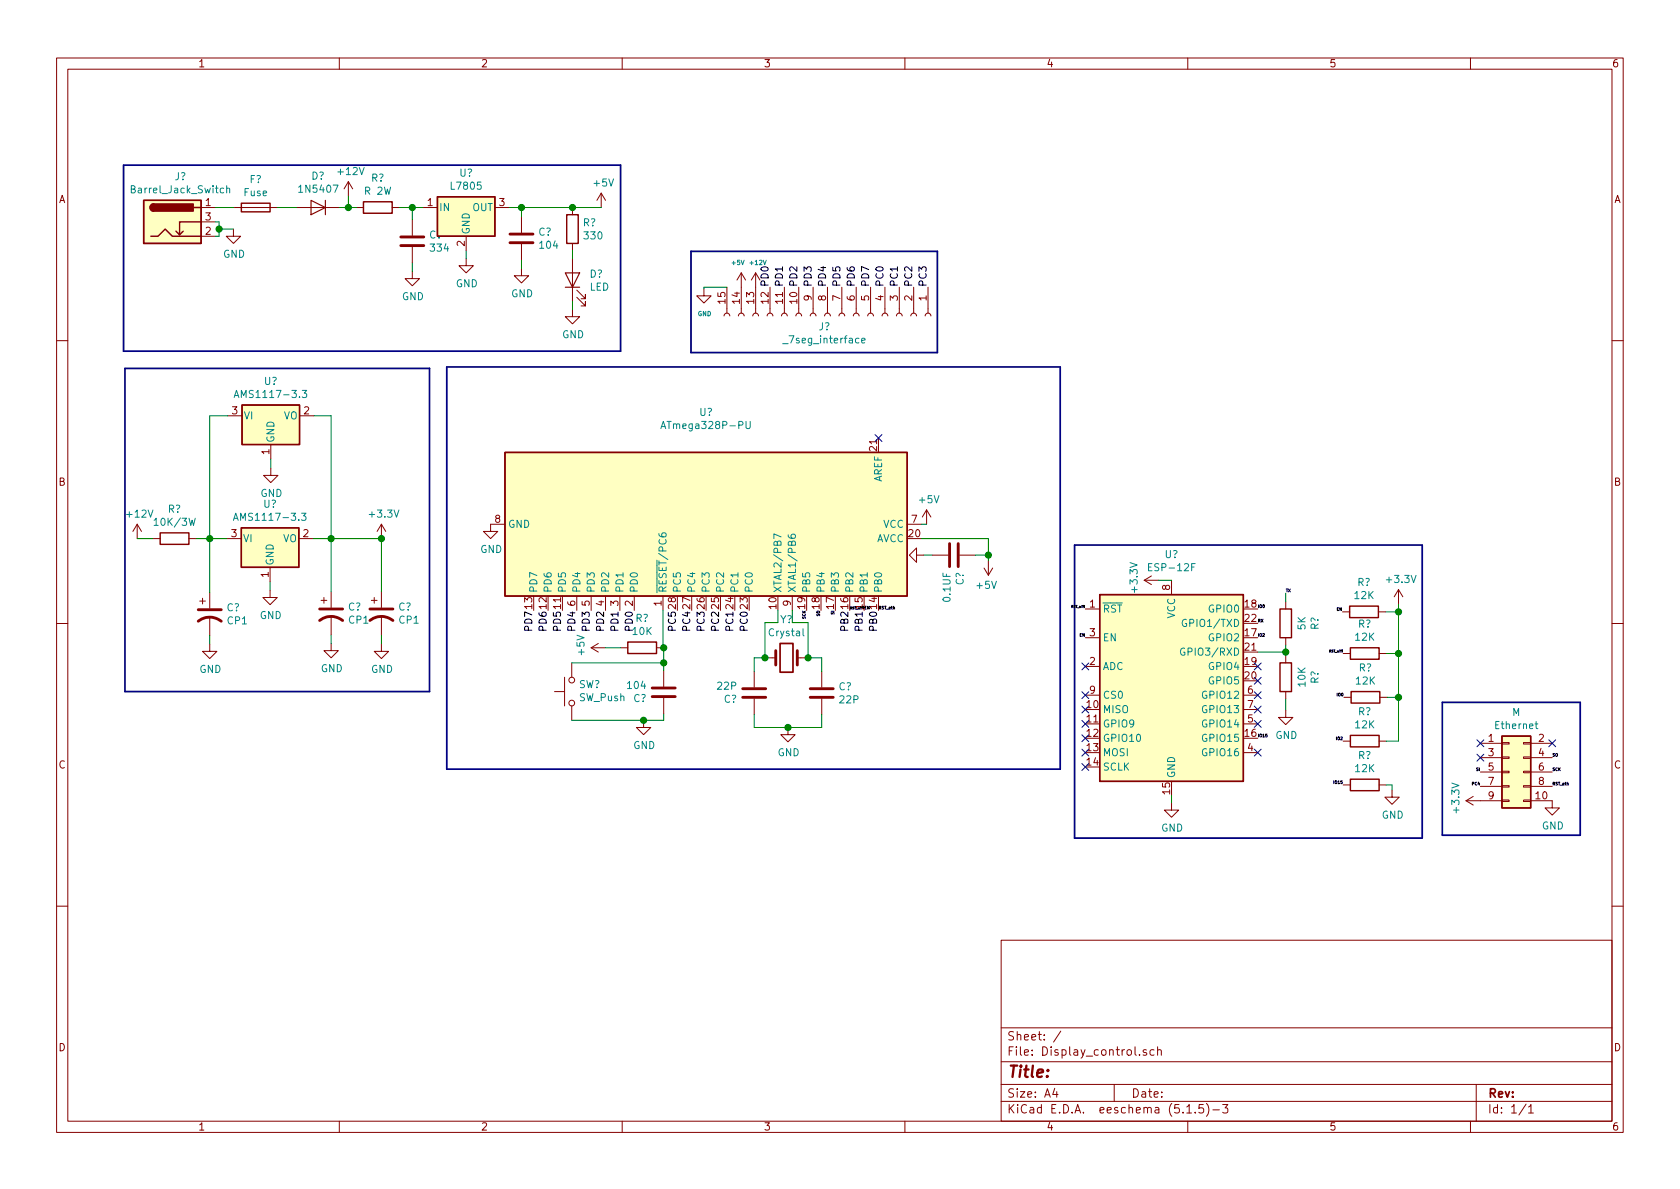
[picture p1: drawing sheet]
EESchema Schematic File Version 4
EELAYER 30 0
EELAYER END
$Descr A4 11693 8268
encoding utf-8
Sheet 1 1
Title ""
Date ""
Rev ""
Comp ""
Comment1 ""
Comment2 ""
Comment3 ""
Comment4 ""
$EndDescr
$Comp
L Connector:Barrel_Jack_Switch J?
U 1 1
P 1200 1535
F 0 "J?" H 1257 1852 50  0000 C CNN
F 1 "Barrel_Jack_Switch" H 1257 1761 50  0000 C CNN
F 2 "Connector_BarrelJack:BarrelJack_Horizontal" H 1250 1495 50  0001 C CNN
F 3 "~" H 1250 1495 50  0001 C CNN
	1    1200 1535
	1    0    0    -1  
$EndComp
$Comp
L Device:Fuse F?
U 1 1
P 1780 1435
F 0 "F?" V 1583 1435 50  0000 C CNN
F 1 "Fuse" V 1674 1435 50  0000 C CNN
F 2 "Fuse:Fuseholder_Cylinder-5x20mm_Schurter_0031_8201_Horizontal_Open" V 1710 1435 50  0001 C CNN
F 3 "~" H 1780 1435 50  0001 C CNN
	1    1780 1435
	0    1    1    0   
$EndComp
Wire Wire Line
	1500 1435 1630 1435
$Comp
L Diode:1N5407 D?
U 1 1
P 2215 1435
F 0 "D?" H 2215 1219 50  0000 C CNN
F 1 "1N5407" H 2215 1310 50  0000 C CNN
F 2 "Diode_THT:D_DO-201AD_P15.24mm_Horizontal" H 2215 1260 50  0001 C CNN
F 3 "http://www.vishay.com/docs/88516/1n5400.pdf" H 2215 1435 50  0001 C CNN
	1    2215 1435
	-1   0    0    1   
$EndComp
Wire Wire Line
	1930 1435 2065 1435
$Comp
L Device:R R?
U 1 1
P 2630 1435
F 0 "R?" V 2423 1435 50  0000 C CNN
F 1 "R 2W" V 2514 1435 50  0000 C CNN
F 2 "Resistor_THT:R_Axial_Power_L20.0mm_W6.4mm_P25.40mm" V 2560 1435 50  0001 C CNN
F 3 "~" H 2630 1435 50  0001 C CNN
	1    2630 1435
	0    1    1    0   
$EndComp
Wire Wire Line
	2365 1435 2425 1435
$Comp
L power:+12V #PWR?
U 1 1
P 2425 1355
F 0 "#PWR?" H 2425 1205 50  0001 C CNN
F 1 "+12V" H 2440 1528 50  0000 C CNN
F 2 "" H 2425 1355 50  0001 C CNN
F 3 "" H 2425 1355 50  0001 C CNN
	1    2425 1355
	1    0    0    -1  
$EndComp
Wire Wire Line
	2425 1355 2425 1435
Connection ~ 2425 1435
Wire Wire Line
	2425 1435 2480 1435
$Comp
L Device:C C?
U 1 1
P 2870 1670
F 0 "C?" H 2985 1716 50  0000 L CNN
F 1 "334" H 2985 1625 50  0000 L CNN
F 2 "Capacitor_THT:C_Disc_D7.0mm_W2.5mm_P5.00mm" H 2908 1520 50  0001 C CNN
F 3 "~" H 2870 1670 50  0001 C CNN
	1    2870 1670
	1    0    0    -1  
$EndComp
$Comp
L power:GND #PWR?
U 1 1
P 2870 1880
F 0 "#PWR?" H 2870 1630 50  0001 C CNN
F 1 "GND" H 2875 1707 50  0000 C CNN
F 2 "" H 2870 1880 50  0001 C CNN
F 3 "" H 2870 1880 50  0001 C CNN
	1    2870 1880
	1    0    0    -1  
$EndComp
Wire Wire Line
	2780 1435 2870 1435
Wire Wire Line
	2870 1520 2870 1435
Connection ~ 2870 1435
Wire Wire Line
	2870 1435 2945 1435
Wire Wire Line
	2870 1880 2870 1820
$Comp
L power:GND #PWR?
U 1 1
P 3245 1790
F 0 "#PWR?" H 3245 1540 50  0001 C CNN
F 1 "GND" H 3250 1617 50  0000 C CNN
F 2 "" H 3245 1790 50  0001 C CNN
F 3 "" H 3245 1790 50  0001 C CNN
	1    3245 1790
	1    0    0    -1  
$EndComp
Wire Wire Line
	3245 1790 3245 1735
$Comp
L power:GND #PWR?
U 1 1
P 3630 1860
F 0 "#PWR?" H 3630 1610 50  0001 C CNN
F 1 "GND" H 3635 1687 50  0000 C CNN
F 2 "" H 3630 1860 50  0001 C CNN
F 3 "" H 3630 1860 50  0001 C CNN
	1    3630 1860
	1    0    0    -1  
$EndComp
Wire Wire Line
	3630 1860 3630 1800
$Comp
L Device:C C?
U 1 1
P 3630 1650
F 0 "C?" H 3745 1696 50  0000 L CNN
F 1 "104" H 3745 1605 50  0000 L CNN
F 2 "Capacitor_THT:C_Disc_D7.0mm_W2.5mm_P5.00mm" H 3668 1500 50  0001 C CNN
F 3 "~" H 3630 1650 50  0001 C CNN
	1    3630 1650
	1    0    0    -1  
$EndComp
$Comp
L Regulator_Linear:L7805 U?
U 1 1
P 3245 1435
F 0 "U?" H 3245 1677 50  0000 C CNN
F 1 "L7805" H 3245 1586 50  0000 C CNN
F 2 "Package_TO_SOT_THT:TO-220-3_Vertical" H 3270 1285 50  0001 L CIN
F 3 "http://www.st.com/content/ccc/resource/technical/document/datasheet/41/4f/b3/b0/12/d4/47/88/CD00000444.pdf/files/CD00000444.pdf/jcr:content/translations/en.CD00000444.pdf" H 3245 1385 50  0001 C CNN
	1    3245 1435
	1    0    0    -1  
$EndComp
$Comp
L Device:LED D?
U 1 1
P 3985 1940
F 0 "D?" V 4024 1823 50  0000 R CNN
F 1 "LED" V 3933 1823 50  0000 R CNN
F 2 "LED_THT:LED_D5.0mm" H 3985 1940 50  0001 C CNN
F 3 "~" H 3985 1940 50  0001 C CNN
	1    3985 1940
	0    -1   -1   0   
$EndComp
$Comp
L power:GND #PWR?
U 1 1
P 3985 2145
F 0 "#PWR?" H 3985 1895 50  0001 C CNN
F 1 "GND" H 3990 1972 50  0000 C CNN
F 2 "" H 3985 2145 50  0001 C CNN
F 3 "" H 3985 2145 50  0001 C CNN
	1    3985 2145
	1    0    0    -1  
$EndComp
$Comp
L Device:R R?
U 1 1
P 3985 1585
F 0 "R?" H 4055 1631 50  0000 L CNN
F 1 "330" H 4055 1540 50  0000 L CNN
F 2 "Resistor_THT:R_Axial_DIN0207_L6.3mm_D2.5mm_P10.16mm_Horizontal" V 3915 1585 50  0001 C CNN
F 3 "~" H 3985 1585 50  0001 C CNN
	1    3985 1585
	1    0    0    -1  
$EndComp
Wire Wire Line
	3985 2145 3985 2090
Wire Wire Line
	3985 1790 3985 1735
Wire Wire Line
	3545 1435 3630 1435
Wire Wire Line
	3630 1435 3630 1500
Connection ~ 3630 1435
Wire Wire Line
	3630 1435 3985 1435
$Comp
L power:+5V #PWR?
U 1 1
P 4185 1435
F 0 "#PWR?" H 4185 1285 50  0001 C CNN
F 1 "+5V" H 4200 1608 50  0000 C CNN
F 2 "" H 4185 1435 50  0001 C CNN
F 3 "" H 4185 1435 50  0001 C CNN
	1    4185 1435
	1    0    0    -1  
$EndComp
Wire Wire Line
	4185 1435 3985 1435
Connection ~ 3985 1435
Wire Bus Line
	860  2435 4320 2435
Wire Bus Line
	4320 2435 4320 1140
Wire Bus Line
	4320 1140 860  1140
Wire Bus Line
	860  1140 860  2435
$Comp
L Regulator_Linear:AMS1117-3.3 U?
U 1 1
P 1885 2885
F 0 "U?" H 1885 3127 50  0000 C CNN
F 1 "AMS1117-3.3" H 1885 3036 50  0000 C CNN
F 2 "Package_TO_SOT_SMD:SOT-223-3_TabPin2" H 1885 3085 50  0001 C CNN
F 3 "http://www.advanced-monolithic.com/pdf/ds1117.pdf" H 1985 2635 50  0001 C CNN
	1    1885 2885
	1    0    0    -1  
$EndComp
$Comp
L Regulator_Linear:AMS1117-3.3 U?
U 1 1
P 1880 3740
F 0 "U?" H 1880 3982 50  0000 C CNN
F 1 "AMS1117-3.3" H 1880 3891 50  0000 C CNN
F 2 "Package_TO_SOT_SMD:SOT-223-3_TabPin2" H 1880 3940 50  0001 C CNN
F 3 "http://www.advanced-monolithic.com/pdf/ds1117.pdf" H 1980 3490 50  0001 C CNN
	1    1880 3740
	1    0    0    -1  
$EndComp
$Comp
L power:GND #PWR?
U 1 1
P 1885 3250
F 0 "#PWR?" H 1885 3000 50  0001 C CNN
F 1 "GND" H 1890 3077 50  0000 C CNN
F 2 "" H 1885 3250 50  0001 C CNN
F 3 "" H 1885 3250 50  0001 C CNN
	1    1885 3250
	1    0    0    -1  
$EndComp
$Comp
L power:GND #PWR?
U 1 1
P 1880 4100
F 0 "#PWR?" H 1880 3850 50  0001 C CNN
F 1 "GND" H 1885 3927 50  0000 C CNN
F 2 "" H 1880 4100 50  0001 C CNN
F 3 "" H 1880 4100 50  0001 C CNN
	1    1880 4100
	1    0    0    -1  
$EndComp
$Comp
L Device:CP1 C?
U 1 1
P 2305 4260
F 0 "C?" H 2420 4306 50  0000 L CNN
F 1 "CP1" H 2420 4215 50  0000 L CNN
F 2 "Capacitor_THT:CP_Radial_D7.5mm_P2.50mm" H 2305 4260 50  0001 C CNN
F 3 "~" H 2305 4260 50  0001 C CNN
	1    2305 4260
	1    0    0    -1  
$EndComp
$Comp
L Device:CP1 C?
U 1 1
P 1460 4265
F 0 "C?" H 1575 4311 50  0000 L CNN
F 1 "CP1" H 1575 4220 50  0000 L CNN
F 2 "Capacitor_THT:CP_Radial_D7.5mm_P2.50mm" H 1460 4265 50  0001 C CNN
F 3 "~" H 1460 4265 50  0001 C CNN
	1    1460 4265
	1    0    0    -1  
$EndComp
$Comp
L Device:CP1 C?
U 1 1
P 2655 4260
F 0 "C?" H 2770 4306 50  0000 L CNN
F 1 "CP1" H 2770 4215 50  0000 L CNN
F 2 "Capacitor_THT:CP_Radial_D7.5mm_P2.50mm" H 2655 4260 50  0001 C CNN
F 3 "~" H 2655 4260 50  0001 C CNN
	1    2655 4260
	1    0    0    -1  
$EndComp
$Comp
L Device:R R?
U 1 1
P 1215 3740
F 0 "R?" V 1008 3740 50  0000 C CNN
F 1 "10K/3W" V 1099 3740 50  0000 C CNN
F 2 "Resistor_THT:R_Axial_Power_L20.0mm_W6.4mm_P25.40mm" V 1145 3740 50  0001 C CNN
F 3 "~" H 1215 3740 50  0001 C CNN
	1    1215 3740
	0    1    1    0   
$EndComp
$Comp
L power:+12V #PWR?
U 1 1
P 955 3740
F 0 "#PWR?" H 955 3590 50  0001 C CNN
F 1 "+12V" H 970 3913 50  0000 C CNN
F 2 "" H 955 3740 50  0001 C CNN
F 3 "" H 955 3740 50  0001 C CNN
	1    955  3740
	1    0    0    -1  
$EndComp
$Comp
L power:+3.3V #PWR?
U 1 1
P 2655 3740
F 0 "#PWR?" H 2655 3590 50  0001 C CNN
F 1 "+3.3V" H 2670 3913 50  0000 C CNN
F 2 "" H 2655 3740 50  0001 C CNN
F 3 "" H 2655 3740 50  0001 C CNN
	1    2655 3740
	1    0    0    -1  
$EndComp
Wire Wire Line
	1585 2885 1460 2885
Wire Wire Line
	1460 2885 1460 3740
Wire Wire Line
	2185 2885 2305 2885
Wire Wire Line
	2305 2885 2305 3740
Wire Wire Line
	1885 3250 1885 3185
Wire Wire Line
	1880 4100 1880 4040
Wire Wire Line
	1580 3740 1460 3740
Connection ~ 1460 3740
Wire Wire Line
	1460 3740 1460 4115
Wire Wire Line
	2180 3740 2305 3740
Connection ~ 2305 3740
Wire Wire Line
	2305 3740 2305 4110
Wire Wire Line
	1365 3740 1460 3740
Wire Wire Line
	955  3740 1065 3740
Wire Wire Line
	2655 4110 2655 3740
Wire Wire Line
	2305 3740 2655 3740
$Comp
L power:GND #PWR?
U 1 1
P 1460 4475
F 0 "#PWR?" H 1460 4225 50  0001 C CNN
F 1 "GND" H 1465 4302 50  0000 C CNN
F 2 "" H 1460 4475 50  0001 C CNN
F 3 "" H 1460 4475 50  0001 C CNN
	1    1460 4475
	1    0    0    -1  
$EndComp
$Comp
L power:GND #PWR?
U 1 1
P 2305 4470
F 0 "#PWR?" H 2305 4220 50  0001 C CNN
F 1 "GND" H 2310 4297 50  0000 C CNN
F 2 "" H 2305 4470 50  0001 C CNN
F 3 "" H 2305 4470 50  0001 C CNN
	1    2305 4470
	1    0    0    -1  
$EndComp
$Comp
L power:GND #PWR?
U 1 1
P 2655 4475
F 0 "#PWR?" H 2655 4225 50  0001 C CNN
F 1 "GND" H 2660 4302 50  0000 C CNN
F 2 "" H 2655 4475 50  0001 C CNN
F 3 "" H 2655 4475 50  0001 C CNN
	1    2655 4475
	1    0    0    -1  
$EndComp
Wire Wire Line
	2655 4475 2655 4410
Wire Wire Line
	2305 4470 2305 4410
Wire Wire Line
	1460 4475 1460 4415
Wire Bus Line
	870  2555 2990 2555
Wire Bus Line
	2990 2555 2990 4805
Wire Bus Line
	2990 4805 870  4805
Wire Bus Line
	870  2555 870  4805
Connection ~ 2655 3740
$Comp
L MCU_Microchip_ATmega:ATmega328P-PU U?
U 1 1
P 4915 3640
F 0 "U?" V 4134 3640 50  0000 C CNN
F 1 "ATmega328P-PU" V 4225 3640 50  0000 C CNN
F 2 "Package_DIP:DIP-28_W7.62mm" H 4915 3640 50  0001 C CIN
F 3 "http://ww1.microchip.com/downloads/en/DeviceDoc/ATmega328_P%20AVR%20MCU%20with%20picoPower%20Technology%20Data%20Sheet%2040001984A.pdf" H 4915 3640 50  0001 C CNN
	1    4915 3640
	0    1    1    0   
$EndComp
$Comp
L power:GND #PWR?
U 1 1
P 3415 3640
F 0 "#PWR?" H 3415 3390 50  0001 C CNN
F 1 "GND" H 3420 3467 50  0000 C CNN
F 2 "" H 3415 3640 50  0001 C CNN
F 3 "" H 3415 3640 50  0001 C CNN
	1    3415 3640
	1    0    0    -1  
$EndComp
$Comp
L power:+5V #PWR?
U 1 1
P 6450 3640
F 0 "#PWR?" H 6450 3490 50  0001 C CNN
F 1 "+5V" H 6465 3813 50  0000 C CNN
F 2 "" H 6450 3640 50  0001 C CNN
F 3 "" H 6450 3640 50  0001 C CNN
	1    6450 3640
	1    0    0    -1  
$EndComp
$Comp
L power:+5V #PWR?
U 1 1
P 6880 3895
F 0 "#PWR?" H 6880 3745 50  0001 C CNN
F 1 "+5V" H 6895 4068 50  0000 C CNN
F 2 "" H 6880 3895 50  0001 C CNN
F 3 "" H 6880 3895 50  0001 C CNN
	1    6880 3895
	-1   0    0    1   
$EndComp
$Comp
L Device:C C?
U 1 1
P 6640 3855
F 0 "C?" H 6755 3901 50  0000 L CNN
F 1 "0.1UF" H 6755 3810 50  0000 L CNN
F 2 "Capacitor_THT:C_Disc_D7.0mm_W2.5mm_P5.00mm" H 6678 3705 50  0001 C CNN
F 3 "~" H 6640 3855 50  0001 C CNN
	1    6640 3855
	0    1    1    0   
$EndComp
Wire Wire Line
	6880 3740 6880 3855
Wire Wire Line
	6415 3740 6880 3740
Wire Wire Line
	6790 3855 6880 3855
Connection ~ 6880 3855
Wire Wire Line
	6880 3855 6880 3895
$Comp
L power:GND #PWR?
U 1 1
P 6430 3855
F 0 "#PWR?" H 6430 3605 50  0001 C CNN
F 1 "GND" H 6435 3682 50  0000 C CNN
F 2 "" H 6430 3855 50  0001 C CNN
F 3 "" H 6430 3855 50  0001 C CNN
	1    6430 3855
	0    1    1    0   
$EndComp
Wire Wire Line
	6430 3855 6490 3855
NoConn ~ 6115 3040
$Comp
L Device:Crystal Y?
U 1 1
P 5475 4570
F 0 "Y?" H 5475 4838 50  0000 C CNN
F 1 "Crystal" H 5475 4747 50  0000 C CNN
F 2 "Crystal:Resonator-2Pin_W10.0mm_H5.0mm" H 5475 4570 50  0001 C CNN
F 3 "~" H 5475 4570 50  0001 C CNN
	1    5475 4570
	1    0    0    -1  
$EndComp
$Comp
L Device:C C?
U 1 1
P 5720 4815
F 0 "C?" H 5835 4861 50  0000 L CNN
F 1 "22P" H 5835 4770 50  0000 L CNN
F 2 "Capacitor_THT:C_Disc_D7.0mm_W2.5mm_P5.00mm" H 5758 4665 50  0001 C CNN
F 3 "~" H 5720 4815 50  0001 C CNN
	1    5720 4815
	1    0    0    -1  
$EndComp
$Comp
L Device:C C?
U 1 1
P 5250 4815
F 0 "C?" H 5365 4861 50  0000 L CNN
F 1 "22P" H 5365 4770 50  0000 L CNN
F 2 "Capacitor_THT:C_Disc_D7.0mm_W2.5mm_P5.00mm" H 5288 4665 50  0001 C CNN
F 3 "~" H 5250 4815 50  0001 C CNN
	1    5250 4815
	-1   0    0    1   
$EndComp
$Comp
L power:GND #PWR?
U 1 1
P 5485 5055
F 0 "#PWR?" H 5485 4805 50  0001 C CNN
F 1 "GND" H 5490 4882 50  0000 C CNN
F 2 "" H 5485 5055 50  0001 C CNN
F 3 "" H 5485 5055 50  0001 C CNN
	1    5485 5055
	1    0    0    -1  
$EndComp
Wire Wire Line
	5415 4240 5415 4325
Wire Wire Line
	5415 4325 5325 4325
Wire Wire Line
	5325 4325 5325 4570
Wire Wire Line
	5325 4570 5250 4570
Wire Wire Line
	5250 4570 5250 4665
Connection ~ 5325 4570
Wire Wire Line
	5485 5055 5250 5055
Wire Wire Line
	5250 5055 5250 4965
Wire Wire Line
	5485 5055 5720 5055
Wire Wire Line
	5720 5055 5720 4965
Connection ~ 5485 5055
Wire Wire Line
	5720 4570 5625 4570
Wire Wire Line
	5515 4240 5515 4325
Wire Wire Line
	5515 4325 5625 4325
Wire Wire Line
	5625 4325 5625 4570
Connection ~ 5625 4570
Wire Wire Line
	5720 4665 5720 4570
Text Label 5715 4240 3    20   ~ 0
SO
Text Label 5615 4240 3    20   ~ 0
SCK
Text Label 5815 4240 3    20   ~ 0
SI
$Comp
L Device:R R?
U 1 1
P 4470 4500
F 0 "R?" V 4263 4500 50  0000 C CNN
F 1 "10K" V 4354 4500 50  0000 C CNN
F 2 "Resistor_THT:R_Axial_DIN0207_L6.3mm_D2.5mm_P10.16mm_Horizontal" V 4400 4500 50  0001 C CNN
F 3 "~" H 4470 4500 50  0001 C CNN
	1    4470 4500
	0    1    1    0   
$EndComp
$Comp
L Device:C C?
U 1 1
P 4620 4810
F 0 "C?" H 4735 4856 50  0000 L CNN
F 1 "104" H 4735 4765 50  0000 L CNN
F 2 "Capacitor_THT:C_Disc_D7.0mm_W2.5mm_P5.00mm" H 4658 4660 50  0001 C CNN
F 3 "~" H 4620 4810 50  0001 C CNN
	1    4620 4810
	-1   0    0    1   
$EndComp
$Comp
L Switch:SW_Push SW?
U 1 1
P 3980 4805
F 0 "SW?" V 4026 4757 50  0000 R CNN
F 1 "SW_Push" V 3935 4757 50  0000 R CNN
F 2 "Button_Switch_THT:SW_PUSH_6mm_H7.3mm" H 3980 5005 50  0001 C CNN
F 3 "~" H 3980 5005 50  0001 C CNN
	1    3980 4805
	0    -1   -1   0   
$EndComp
$Comp
L power:+5V #PWR?
U 1 1
P 4215 4500
F 0 "#PWR?" H 4215 4350 50  0001 C CNN
F 1 "+5V" H 4230 4673 50  0000 C CNN
F 2 "" H 4215 4500 50  0001 C CNN
F 3 "" H 4215 4500 50  0001 C CNN
	1    4215 4500
	0    -1   -1   0   
$EndComp
$Comp
L power:GND #PWR?
U 1 1
P 4480 5005
F 0 "#PWR?" H 4480 4755 50  0001 C CNN
F 1 "GND" H 4485 4832 50  0000 C CNN
F 2 "" H 4480 5005 50  0001 C CNN
F 3 "" H 4480 5005 50  0001 C CNN
	1    4480 5005
	1    0    0    -1  
$EndComp
Wire Wire Line
	4320 4500 4215 4500
Wire Wire Line
	4620 4500 4620 4605
Wire Wire Line
	4620 4960 4620 5005
Wire Wire Line
	4620 5005 4480 5005
Wire Wire Line
	3980 5005 4480 5005
Connection ~ 4480 5005
Wire Wire Line
	3980 4605 4620 4605
Connection ~ 4620 4605
Wire Wire Line
	4620 4605 4620 4660
$Comp
L power:GND #PWR?
U 1 1
P 1625 1585
F 0 "#PWR?" H 1625 1335 50  0001 C CNN
F 1 "GND" H 1630 1412 50  0000 C CNN
F 2 "" H 1625 1585 50  0001 C CNN
F 3 "" H 1625 1585 50  0001 C CNN
	1    1625 1585
	1    0    0    -1  
$EndComp
Wire Wire Line
	1500 1635 1525 1635
Wire Wire Line
	1525 1635 1525 1585
Wire Wire Line
	1525 1585 1625 1585
Wire Wire Line
	1500 1535 1525 1535
Wire Wire Line
	1525 1535 1525 1585
Connection ~ 1525 1585
Wire Wire Line
	4615 4240 4615 4500
Wire Wire Line
	4615 4500 4620 4500
Connection ~ 4620 4500
Text Label 4415 4240 3    50   ~ 0
PD0
Text Label 5360 1990 1    50   ~ 0
PD0
Text Label 4315 4240 3    50   ~ 0
PD1
Text Label 4215 4240 3    50   ~ 0
PD2
Text Label 4115 4240 3    50   ~ 0
PD3
Text Label 4015 4240 3    50   ~ 0
PD4
Text Label 3915 4240 3    50   ~ 0
PD5
Text Label 3815 4240 3    50   ~ 0
PD6
Text Label 3715 4240 3    50   ~ 0
PD7
Text Label 5215 4240 3    50   ~ 0
PC0
Text Label 5115 4240 3    50   ~ 0
PC1
Text Label 5015 4240 3    50   ~ 0
PC2
Text Label 4915 4240 3    50   ~ 0
PC3
Text Label 4815 4240 3    50   ~ 0
PC4
Text Label 4715 4240 3    50   ~ 0
PC5
Wire Bus Line
	3110 5345 7380 5345
Wire Bus Line
	7380 5345 7380 2545
Wire Bus Line
	7380 2545 3110 2545
Wire Bus Line
	3110 2545 3110 5345
$Comp
L RF_Module:ESP-12F U?
U 1 1
P 8155 4830
F 0 "U?" H 8155 5811 50  0000 C CNN
F 1 "ESP-12F" H 8155 5720 50  0000 C CNN
F 2 "RF_Module:ESP-12E" H 8155 4830 50  0001 C CNN
F 3 "http://wiki.ai-thinker.com/_media/esp8266/esp8266_series_modules_user_manual_v1.1.pdf" H 7805 4930 50  0001 C CNN
	1    8155 4830
	1    0    0    -1  
$EndComp
NoConn ~ 7555 4630
NoConn ~ 8755 5230
NoConn ~ 8755 5030
NoConn ~ 8755 4830
NoConn ~ 8755 4930
NoConn ~ 7555 4830
NoConn ~ 7555 4930
NoConn ~ 7555 5030
NoConn ~ 7555 5130
NoConn ~ 7555 5230
NoConn ~ 7555 5330
NoConn ~ 8755 4630
NoConn ~ 8755 4730
$Comp
L power:GND #PWR?
U 1 1
P 8155 5580
F 0 "#PWR?" H 8155 5330 50  0001 C CNN
F 1 "GND" H 8160 5407 50  0000 C CNN
F 2 "" H 8155 5580 50  0001 C CNN
F 3 "" H 8155 5580 50  0001 C CNN
	1    8155 5580
	1    0    0    -1  
$EndComp
Wire Wire Line
	8155 5580 8155 5530
Wire Wire Line
	8155 4030 8065 4030
$Comp
L power:+3.3V #PWR?
U 1 1
P 8065 4030
F 0 "#PWR?" H 8065 3880 50  0001 C CNN
F 1 "+3.3V" H 8080 4203 50  0000 C CNN
F 2 "" H 8065 4030 50  0001 C CNN
F 3 "" H 8065 4030 50  0001 C CNN
	1    8065 4030
	0    -1   -1   0   
$EndComp
Text Label 7555 4430 2    20   ~ 0
EN
Text Label 8755 4330 0    20   ~ 0
RX
Text Label 8755 4230 0    20   ~ 0
IO0
Text Label 8755 4430 0    20   ~ 0
IO2
Text Label 8755 5130 0    20   ~ 0
IO15
$Comp
L Device:R R?
U 1 1
P 8950 4330
F 0 "R?" V 8743 4330 50  0000 C CNN
F 1 "5K" V 8834 4330 50  0000 C CNN
F 2 "Resistor_THT:R_Axial_DIN0207_L6.3mm_D2.5mm_P10.16mm_Horizontal" V 8880 4330 50  0001 C CNN
F 3 "~" H 8950 4330 50  0001 C CNN
	1    8950 4330
	-1   0    0    1   
$EndComp
$Comp
L Device:R R?
U 1 1
P 8950 4705
F 0 "R?" V 8743 4705 50  0000 C CNN
F 1 "10K" V 8834 4705 50  0000 C CNN
F 2 "Resistor_THT:R_Axial_DIN0207_L6.3mm_D2.5mm_P10.16mm_Horizontal" V 8880 4705 50  0001 C CNN
F 3 "~" H 8950 4705 50  0001 C CNN
	1    8950 4705
	-1   0    0    1   
$EndComp
$Comp
L power:GND #PWR?
U 1 1
P 8950 4935
F 0 "#PWR?" H 8950 4685 50  0001 C CNN
F 1 "GND" H 8955 4762 50  0000 C CNN
F 2 "" H 8950 4935 50  0001 C CNN
F 3 "" H 8950 4935 50  0001 C CNN
	1    8950 4935
	1    0    0    -1  
$EndComp
Wire Wire Line
	8755 4530 8950 4530
Wire Wire Line
	8950 4530 8950 4480
Wire Wire Line
	8950 4555 8950 4530
Connection ~ 8950 4530
Wire Wire Line
	8950 4935 8950 4855
Wire Wire Line
	8950 4180 8950 4120
Text Label 8950 4120 0    20   ~ 0
TX
$Comp
L Device:R R?
U 1 1
P 9495 4250
F 0 "R?" V 9288 4250 50  0000 C CNN
F 1 "12K" V 9379 4250 50  0000 C CNN
F 2 "Resistor_THT:R_Axial_DIN0207_L6.3mm_D2.5mm_P10.16mm_Horizontal" V 9425 4250 50  0001 C CNN
F 3 "~" H 9495 4250 50  0001 C CNN
	1    9495 4250
	0    1    1    0   
$EndComp
$Comp
L Device:R R?
U 1 1
P 9500 4540
F 0 "R?" V 9293 4540 50  0000 C CNN
F 1 "12K" V 9384 4540 50  0000 C CNN
F 2 "Resistor_THT:R_Axial_DIN0207_L6.3mm_D2.5mm_P10.16mm_Horizontal" V 9430 4540 50  0001 C CNN
F 3 "~" H 9500 4540 50  0001 C CNN
	1    9500 4540
	0    1    1    0   
$EndComp
$Comp
L Device:R R?
U 1 1
P 9505 4845
F 0 "R?" V 9298 4845 50  0000 C CNN
F 1 "12K" V 9389 4845 50  0000 C CNN
F 2 "Resistor_THT:R_Axial_DIN0207_L6.3mm_D2.5mm_P10.16mm_Horizontal" V 9435 4845 50  0001 C CNN
F 3 "~" H 9505 4845 50  0001 C CNN
	1    9505 4845
	0    1    1    0   
$EndComp
$Comp
L Device:R R?
U 1 1
P 9500 5150
F 0 "R?" V 9293 5150 50  0000 C CNN
F 1 "12K" V 9384 5150 50  0000 C CNN
F 2 "Resistor_THT:R_Axial_DIN0207_L6.3mm_D2.5mm_P10.16mm_Horizontal" V 9430 5150 50  0001 C CNN
F 3 "~" H 9500 5150 50  0001 C CNN
	1    9500 5150
	0    1    1    0   
$EndComp
$Comp
L Device:R R?
U 1 1
P 9500 5455
F 0 "R?" V 9293 5455 50  0000 C CNN
F 1 "12K" V 9384 5455 50  0000 C CNN
F 2 "Resistor_THT:R_Axial_DIN0207_L6.3mm_D2.5mm_P10.16mm_Horizontal" V 9430 5455 50  0001 C CNN
F 3 "~" H 9500 5455 50  0001 C CNN
	1    9500 5455
	0    1    1    0   
$EndComp
$Comp
L power:GND #PWR?
U 1 1
P 9690 5490
F 0 "#PWR?" H 9690 5240 50  0001 C CNN
F 1 "GND" H 9695 5317 50  0000 C CNN
F 2 "" H 9690 5490 50  0001 C CNN
F 3 "" H 9690 5490 50  0001 C CNN
	1    9690 5490
	1    0    0    -1  
$EndComp
Wire Wire Line
	9690 5490 9690 5455
Wire Wire Line
	9690 5455 9650 5455
Wire Wire Line
	9650 5150 9735 5150
Wire Wire Line
	9645 4250 9735 4250
Connection ~ 9735 4250
Wire Wire Line
	9735 4250 9735 4195
Wire Wire Line
	9650 4540 9735 4540
Connection ~ 9735 4540
Wire Wire Line
	9735 4540 9735 4250
Wire Wire Line
	9655 4845 9735 4845
Wire Wire Line
	9735 4540 9735 4845
Connection ~ 9735 4845
Wire Wire Line
	9735 4845 9735 5150
$Comp
L power:+3.3V #PWR?
U 1 1
P 9735 4195
F 0 "#PWR?" H 9735 4045 50  0001 C CNN
F 1 "+3.3V" H 9750 4368 50  0000 C CNN
F 2 "" H 9735 4195 50  0001 C CNN
F 3 "" H 9735 4195 50  0001 C CNN
	1    9735 4195
	1    0    0    -1  
$EndComp
Text Label 9345 4250 2    20   ~ 0
EN
Text Label 9355 4845 2    20   ~ 0
IO0
Text Label 9350 5150 2    20   ~ 0
IO2
Text Label 9350 5455 2    20   ~ 0
IO15
Wire Bus Line
	7480 5825 9900 5825
Wire Bus Line
	9900 5825 9900 3785
Wire Bus Line
	9900 3785 7480 3785
Wire Bus Line
	7480 3785 7480 5825
$Comp
L Connector_Generic:Conn_02x05_Odd_Even M
U 1 1
P 10505 5365
F 0 "M" H 10555 5782 50  0000 C CNN
F 1 "Ethernet" H 10555 5691 50  0000 C CNN
F 2 "Connector_PinSocket_2.54mm:PinSocket_2x05_P2.54mm_Vertical" H 10505 5365 50  0001 C CNN
F 3 "~" H 10505 5365 50  0001 C CNN
	1    10505 5365
	1    0    0    -1  
$EndComp
Text Label 10805 5265 0    20   ~ 0
SO
Text Label 10305 5365 2    20   ~ 0
SI
Text Label 10805 5365 0    20   ~ 0
SCK
$Comp
L power:+3.3V #PWR?
U 1 1
P 10305 5565
F 0 "#PWR?" H 10305 5415 50  0001 C CNN
F 1 "+3.3V" H 10320 5738 50  0000 C CNN
F 2 "" H 10305 5565 50  0001 C CNN
F 3 "" H 10305 5565 50  0001 C CNN
	1    10305 5565
	0    -1   -1   0   
$EndComp
$Comp
L power:GND #PWR?
U 1 1
P 10805 5565
F 0 "#PWR?" H 10805 5315 50  0001 C CNN
F 1 "GND" H 10810 5392 50  0000 C CNN
F 2 "" H 10805 5565 50  0001 C CNN
F 3 "" H 10805 5565 50  0001 C CNN
	1    10805 5565
	1    0    0    -1  
$EndComp
NoConn ~ 10305 5165
NoConn ~ 10305 5265
NoConn ~ 10805 5165
Wire Bus Line
	10040 5805 11000 5805
Wire Bus Line
	11000 5805 11000 4880
Wire Bus Line
	11000 4880 10040 4880
Wire Bus Line
	10040 4880 10040 5805
Wire Wire Line
	6415 3640 6450 3640
Text Label 6115 4240 3    50   ~ 0
PB0
Text Label 6015 4240 3    50   ~ 0
PB1
Text Label 5915 4240 3    50   ~ 0
PB2
Text Label 6015 4240 0    20   ~ 0
EN
Text Label 10805 5465 0    20   ~ 0
RST_eth
Text Label 6115 4240 0    20   ~ 0
RST_eth
$Comp
L power:GND #PWR?
U 1 1
P 4900 2000
F 0 "#PWR?" H 4900 1750 50  0001 C CNN
F 1 "GND" H 4905 1827 31  0000 C CNN
F 2 "" H 4900 2000 50  0001 C CNN
F 3 "" H 4900 2000 50  0001 C CNN
	1    4900 2000
	1    0    0    -1  
$EndComp
$Comp
L power:+12V #PWR?
U 1 1
P 5260 1990
F 0 "#PWR?" H 5260 1840 50  0001 C CNN
F 1 "+12V" H 5275 2163 31  0000 C CNN
F 2 "" H 5260 1990 50  0001 C CNN
F 3 "" H 5260 1990 50  0001 C CNN
	1    5260 1990
	1    0    0    -1  
$EndComp
$Comp
L Connector:Conn_01x15_Female J?
U 1 1
P 5760 2190
F 0 "J?" V 5833 2170 50  0000 C CNN
F 1 "_7seg_interface" V 5924 2170 50  0000 C CNN
F 2 "Connector_PinHeader_2.54mm:PinHeader_1x15_P2.54mm_Vertical" H 5760 2190 50  0001 C CNN
F 3 "~" H 5760 2190 50  0001 C CNN
	1    5760 2190
	0    1    1    0   
$EndComp
Wire Wire Line
	4900 2000 4900 1990
Wire Wire Line
	4900 1990 5060 1990
$Comp
L power:+5V #PWR?
U 1 1
P 5160 1990
F 0 "#PWR?" H 5160 1840 50  0001 C CNN
F 1 "+5V" H 5136 2163 31  0000 C CNN
F 2 "" H 5160 1990 50  0001 C CNN
F 3 "" H 5160 1990 50  0001 C CNN
	1    5160 1990
	1    0    0    -1  
$EndComp
Text Label 5460 1990 1    50   ~ 0
PD1
Text Label 5560 1990 1    50   ~ 0
PD2
Text Label 5660 1990 1    50   ~ 0
PD3
Text Label 5760 1990 1    50   ~ 0
PD4
Text Label 5860 1990 1    50   ~ 0
PD5
Text Label 5960 1990 1    50   ~ 0
PD6
Text Label 6060 1990 1    50   ~ 0
PD7
Text Label 6160 1990 1    50   ~ 0
PC0
Text Label 6260 1990 1    50   ~ 0
PC1
Text Label 6360 1990 1    50   ~ 0
PC2
Text Label 6460 1990 1    50   ~ 0
PC3
Wire Bus Line
	6525 1740 6525 2445
Wire Bus Line
	4810 1740 4810 2445
Wire Bus Line
	4810 2445 6525 2445
Wire Bus Line
	4810 1740 6525 1740
Text Label 5915 4240 0    16   ~ 0
RST_wifi
Text Label 7555 4230 2    16   ~ 0
RST_wifi
Text Label 9350 4540 2    16   ~ 0
RST_wifi
Text Label 10305 5465 2    20   ~ 0
PC4
$EndSCHEMATC
